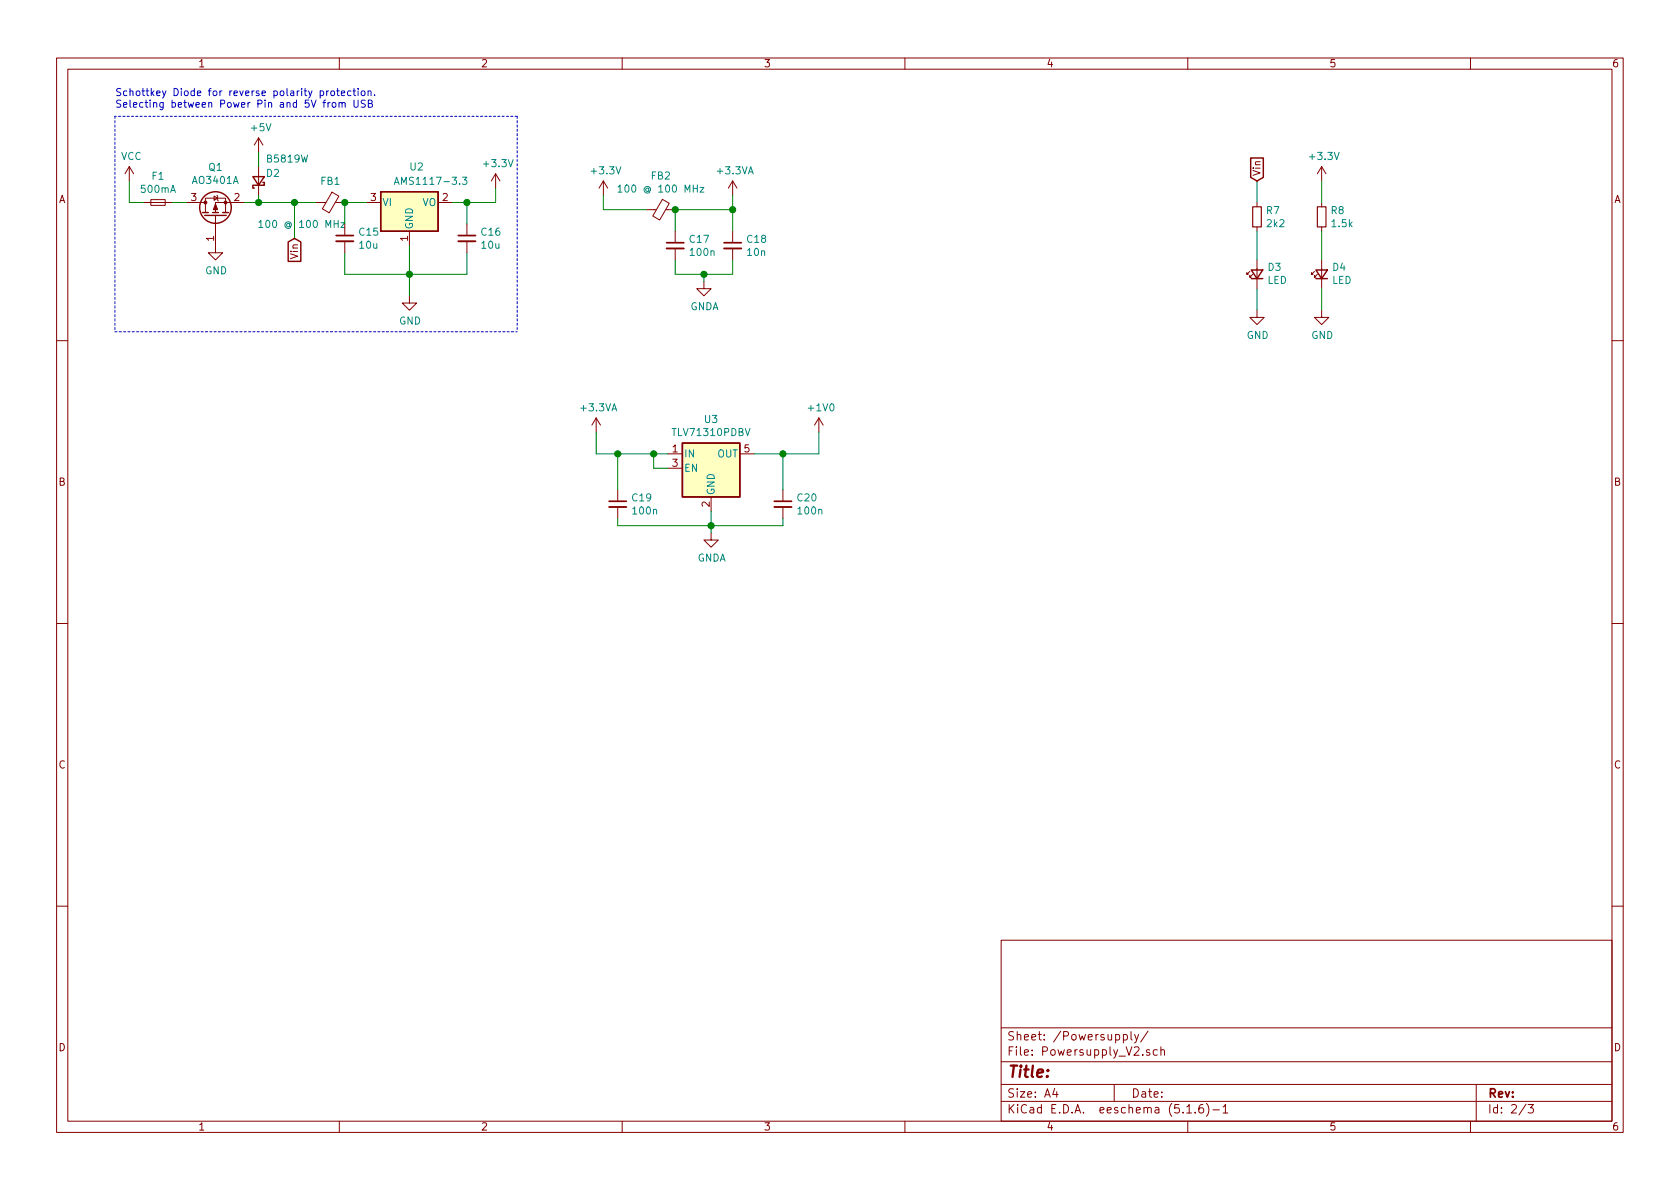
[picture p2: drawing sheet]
EESchema Schematic File Version 4
EELAYER 30 0
EELAYER END
$Descr A4 11693 8268
encoding utf-8
Sheet 2 3
Title ""
Date ""
Rev ""
Comp ""
Comment1 ""
Comment2 ""
Comment3 ""
Comment4 ""
$EndDescr
$Comp
L SensorArray-rescue:AMS1117-3.3-Regulator_Linear U?
U 1 1
P 2850 1400
AR Path="/5EE04570" Ref="U?"  Part="1" 
AR Path="/5EDF6668/5EE04570" Ref="U2"  Part="1" 
F 0 "U2" H 2900 1650 50  0000 C CNN
F 1 "AMS1117-3.3" H 3000 1550 50  0000 C CNN
F 2 "Package_TO_SOT_SMD:SOT-223-3_TabPin2" H 2850 1600 50  0001 C CNN
F 3 "http://www.advanced-monolithic.com/pdf/ds1117.pdf" H 2950 1150 50  0001 C CNN
	1    2850 1400
	1    0    0    -1  
$EndComp
$Comp
L SensorArray-rescue:Ferrite_Bead_Small-Device FB?
U 1 1
P 2300 1400
AR Path="/5EE04576" Ref="FB?"  Part="1" 
AR Path="/5EDF6668/5EE04576" Ref="FB1"  Part="1" 
F 0 "FB1" V 2150 1400 50  0000 C CNN
F 1 "100 @ 100 MHz" V 2450 1200 50  0000 C CNN
F 2 "Inductor_SMD:L_0805_2012Metric" V 2230 1400 50  0001 C CNN
F 3 "~" H 2300 1400 50  0001 C CNN
	1    2300 1400
	0    1    1    0   
$EndComp
$Comp
L SensorArray-rescue:Fuse_Small-Device F?
U 1 1
P 1100 1400
AR Path="/5EE0457C" Ref="F?"  Part="1" 
AR Path="/5EDF6668/5EE0457C" Ref="F1"  Part="1" 
F 0 "F1" H 1100 1585 50  0000 C CNN
F 1 "500mA" H 1100 1494 50  0000 C CNN
F 2 "Fuse:Fuse_0603_1608Metric" H 1100 1400 50  0001 C CNN
F 3 "~" H 1100 1400 50  0001 C CNN
	1    1100 1400
	1    0    0    -1  
$EndComp
$Comp
L SensorArray-rescue:D_Schottky_Small-Device D?
U 1 1
P 1800 1250
AR Path="/5EE04582" Ref="D?"  Part="1" 
AR Path="/5EDF6668/5EE04582" Ref="D2"  Part="1" 
F 0 "D2" V 1850 1150 50  0000 C CNN
F 1 "B5819W" V 1950 1050 50  0000 C CNN
F 2 "Diode_SMD:D_SOD-123" V 1800 1250 50  0001 C CNN
F 3 "~" V 1800 1250 50  0001 C CNN
	1    1800 1250
	0    -1   -1   0   
$EndComp
$Comp
L SensorArray-rescue:C_Small-Device C?
U 1 1
P 2400 1650
AR Path="/5EE04588" Ref="C?"  Part="1" 
AR Path="/5EDF6668/5EE04588" Ref="C15"  Part="1" 
F 0 "C15" H 2492 1696 50  0000 L CNN
F 1 "10u" H 2492 1605 50  0000 L CNN
F 2 "Capacitor_SMD:C_0805_2012Metric" H 2400 1650 50  0001 C CNN
F 3 "~" H 2400 1650 50  0001 C CNN
	1    2400 1650
	1    0    0    -1  
$EndComp
$Comp
L SensorArray-rescue:C_Small-Device C?
U 1 1
P 3250 1650
AR Path="/5EE0458E" Ref="C?"  Part="1" 
AR Path="/5EDF6668/5EE0458E" Ref="C16"  Part="1" 
F 0 "C16" H 3342 1696 50  0000 L CNN
F 1 "10u" H 3342 1605 50  0000 L CNN
F 2 "Capacitor_SMD:C_0805_2012Metric" H 3250 1650 50  0001 C CNN
F 3 "~" H 3250 1650 50  0001 C CNN
	1    3250 1650
	1    0    0    -1  
$EndComp
Wire Wire Line
	2400 1400 2400 1550
Wire Wire Line
	2400 1400 2550 1400
Connection ~ 2400 1400
Wire Wire Line
	2400 1750 2400 1900
Wire Wire Line
	2400 1900 2850 1900
Wire Wire Line
	3250 1900 3250 1750
Wire Wire Line
	3250 1550 3250 1400
Wire Wire Line
	3250 1400 3150 1400
Wire Wire Line
	2850 1700 2850 1900
Connection ~ 2850 1900
Wire Wire Line
	2850 1900 3250 1900
$Comp
L SensorArray-rescue:VCC-power #PWR?
U 1 1
P 900 1250
AR Path="/5EE045A1" Ref="#PWR?"  Part="1" 
AR Path="/5EDF6668/5EE045A1" Ref="#PWR024"  Part="1" 
F 0 "#PWR024" H 900 1100 50  0001 C CNN
F 1 "VCC" H 915 1423 50  0000 C CNN
F 2 "" H 900 1250 50  0001 C CNN
F 3 "" H 900 1250 50  0001 C CNN
	1    900  1250
	1    0    0    -1  
$EndComp
$Comp
L SensorArray-rescue:GND-power #PWR?
U 1 1
P 2850 2050
AR Path="/5EE045A7" Ref="#PWR?"  Part="1" 
AR Path="/5EDF6668/5EE045A7" Ref="#PWR032"  Part="1" 
F 0 "#PWR032" H 2850 1800 50  0001 C CNN
F 1 "GND" H 2855 1877 50  0000 C CNN
F 2 "" H 2850 2050 50  0001 C CNN
F 3 "" H 2850 2050 50  0001 C CNN
	1    2850 2050
	1    0    0    -1  
$EndComp
Wire Wire Line
	2850 2050 2850 1900
Wire Wire Line
	1000 1400 900  1400
Wire Wire Line
	900  1400 900  1250
$Comp
L SensorArray-rescue:+3.3V-power #PWR?
U 1 1
P 3450 1300
AR Path="/5EE045B0" Ref="#PWR?"  Part="1" 
AR Path="/5EDF6668/5EE045B0" Ref="#PWR025"  Part="1" 
F 0 "#PWR025" H 3450 1150 50  0001 C CNN
F 1 "+3.3V" H 3465 1473 50  0000 C CNN
F 2 "" H 3450 1300 50  0001 C CNN
F 3 "" H 3450 1300 50  0001 C CNN
	1    3450 1300
	1    0    0    -1  
$EndComp
Wire Wire Line
	3250 1400 3450 1400
Wire Wire Line
	3450 1400 3450 1300
Connection ~ 3250 1400
Wire Notes Line
	800  2300 3600 2300
Wire Notes Line
	3600 800  800  800 
Text Notes 800  750  0    50   ~ 0
Schottkey Diode for reverse polarity protection. \nSelecting between Power Pin and 5V from USB\n
$Comp
L SensorArray-rescue:+3.3V-power #PWR?
U 1 1
P 4200 1350
AR Path="/5EE17BE7" Ref="#PWR?"  Part="1" 
AR Path="/5EDF6668/5EE17BE7" Ref="#PWR026"  Part="1" 
F 0 "#PWR026" H 4200 1200 50  0001 C CNN
F 1 "+3.3V" H 4215 1523 50  0000 C CNN
F 2 "" H 4200 1350 50  0001 C CNN
F 3 "" H 4200 1350 50  0001 C CNN
	1    4200 1350
	1    0    0    -1  
$EndComp
$Comp
L SensorArray-rescue:Ferrite_Bead_Small-Device FB?
U 1 1
P 4600 1450
AR Path="/5EE17BED" Ref="FB?"  Part="1" 
AR Path="/5EDF6668/5EE17BED" Ref="FB2"  Part="1" 
F 0 "FB2" V 4363 1450 50  0000 C CNN
F 1 "100 @ 100 MHz" V 4454 1450 50  0000 C CNN
F 2 "Inductor_SMD:L_0805_2012Metric" V 4530 1450 50  0001 C CNN
F 3 "~" H 4600 1450 50  0001 C CNN
	1    4600 1450
	0    1    1    0   
$EndComp
Wire Wire Line
	4700 1450 4700 1600
Connection ~ 4700 1450
$Comp
L SensorArray-rescue:C_Small-Device C?
U 1 1
P 4700 1700
AR Path="/5EE17BF5" Ref="C?"  Part="1" 
AR Path="/5EDF6668/5EE17BF5" Ref="C17"  Part="1" 
F 0 "C17" H 4792 1746 50  0000 L CNN
F 1 "100n" H 4792 1655 50  0000 L CNN
F 2 "Capacitor_SMD:C_0402_1005Metric" H 4700 1700 50  0001 C CNN
F 3 "~" H 4700 1700 50  0001 C CNN
	1    4700 1700
	1    0    0    -1  
$EndComp
$Comp
L SensorArray-rescue:C_Small-Device C?
U 1 1
P 5100 1700
AR Path="/5EE17BFB" Ref="C?"  Part="1" 
AR Path="/5EDF6668/5EE17BFB" Ref="C18"  Part="1" 
F 0 "C18" H 5192 1746 50  0000 L CNN
F 1 "10n" H 5192 1655 50  0000 L CNN
F 2 "Capacitor_SMD:C_0402_1005Metric" H 5100 1700 50  0001 C CNN
F 3 "~" H 5100 1700 50  0001 C CNN
	1    5100 1700
	1    0    0    -1  
$EndComp
Wire Wire Line
	4200 1350 4200 1450
Wire Wire Line
	4200 1450 4500 1450
Wire Wire Line
	5100 1600 5100 1450
Wire Wire Line
	4700 1450 5100 1450
Wire Wire Line
	4700 1800 4700 1900
Wire Wire Line
	4700 1900 4900 1900
Wire Wire Line
	5100 1900 5100 1800
Wire Wire Line
	4900 1950 4900 1900
Connection ~ 4900 1900
Wire Wire Line
	4900 1900 5100 1900
$Comp
L SensorArray-rescue:+3.3VA-power #PWR?
U 1 1
P 5100 1350
AR Path="/5EE17C11" Ref="#PWR?"  Part="1" 
AR Path="/5EDF6668/5EE17C11" Ref="#PWR027"  Part="1" 
F 0 "#PWR027" H 5100 1200 50  0001 C CNN
F 1 "+3.3VA" H 5115 1523 50  0000 C CNN
F 2 "" H 5100 1350 50  0001 C CNN
F 3 "" H 5100 1350 50  0001 C CNN
	1    5100 1350
	1    0    0    -1  
$EndComp
Wire Wire Line
	5100 1350 5100 1450
Connection ~ 5100 1450
Wire Wire Line
	8750 1400 8750 1250
$Comp
L SensorArray-rescue:R_Small-Device R7
U 1 1
P 8750 1500
F 0 "R7" H 8809 1546 50  0000 L CNN
F 1 "2k2" H 8809 1455 50  0000 L CNN
F 2 "Resistor_SMD:R_0603_1608Metric" H 8750 1500 50  0001 C CNN
F 3 "~" H 8750 1500 50  0001 C CNN
	1    8750 1500
	1    0    0    -1  
$EndComp
$Comp
L SensorArray-rescue:LED_Small-Device D3
U 1 1
P 8750 1900
F 0 "D3" V 8796 1830 50  0000 R CNN
F 1 "LED" V 8705 1830 50  0000 R CNN
F 2 "LED_SMD:LED_0603_1608Metric" V 8750 1900 50  0001 C CNN
F 3 "~" V 8750 1900 50  0001 C CNN
	1    8750 1900
	0    -1   -1   0   
$EndComp
$Comp
L SensorArray-rescue:GND-power #PWR?
U 1 1
P 8750 2150
AR Path="/5EDCEBB3" Ref="#PWR?"  Part="1" 
AR Path="/5EDF6668/5EDCEBB3" Ref="#PWR029"  Part="1" 
F 0 "#PWR029" H 8750 1900 50  0001 C CNN
F 1 "GND" H 8755 1977 50  0000 C CNN
F 2 "" H 8750 2150 50  0001 C CNN
F 3 "" H 8750 2150 50  0001 C CNN
	1    8750 2150
	1    0    0    -1  
$EndComp
Wire Wire Line
	8750 2000 8750 2150
Wire Wire Line
	8750 1800 8750 1600
Wire Wire Line
	9200 1400 9200 1250
$Comp
L SensorArray-rescue:R_Small-Device R8
U 1 1
P 9200 1500
F 0 "R8" H 9259 1546 50  0000 L CNN
F 1 "1.5k" H 9259 1455 50  0000 L CNN
F 2 "Resistor_SMD:R_0603_1608Metric" H 9200 1500 50  0001 C CNN
F 3 "~" H 9200 1500 50  0001 C CNN
	1    9200 1500
	1    0    0    -1  
$EndComp
$Comp
L SensorArray-rescue:LED_Small-Device D4
U 1 1
P 9200 1900
F 0 "D4" V 9246 1830 50  0000 R CNN
F 1 "LED" V 9155 1830 50  0000 R CNN
F 2 "LED_SMD:LED_0603_1608Metric" V 9200 1900 50  0001 C CNN
F 3 "~" V 9200 1900 50  0001 C CNN
	1    9200 1900
	0    -1   -1   0   
$EndComp
$Comp
L SensorArray-rescue:GND-power #PWR?
U 1 1
P 9200 2150
AR Path="/5EDD1103" Ref="#PWR?"  Part="1" 
AR Path="/5EDF6668/5EDD1103" Ref="#PWR030"  Part="1" 
F 0 "#PWR030" H 9200 1900 50  0001 C CNN
F 1 "GND" H 9205 1977 50  0000 C CNN
F 2 "" H 9200 2150 50  0001 C CNN
F 3 "" H 9200 2150 50  0001 C CNN
	1    9200 2150
	1    0    0    -1  
$EndComp
Wire Wire Line
	9200 2000 9200 2150
Wire Wire Line
	9200 1800 9200 1600
Wire Wire Line
	5250 3150 5450 3150
Wire Wire Line
	4650 3150 4550 3150
Wire Wire Line
	4150 3000 4150 3150
Wire Wire Line
	4650 3250 4550 3250
Wire Wire Line
	4550 3250 4550 3150
Connection ~ 4550 3150
Wire Wire Line
	4550 3150 4300 3150
Wire Wire Line
	4950 3700 4950 3650
$Comp
L SensorArray-rescue:C_Small-Device C19
U 1 1
P 4300 3500
F 0 "C19" H 4392 3546 50  0000 L CNN
F 1 "100n" H 4392 3455 50  0000 L CNN
F 2 "Capacitor_SMD:C_0402_1005Metric" H 4300 3500 50  0001 C CNN
F 3 "~" H 4300 3500 50  0001 C CNN
	1    4300 3500
	1    0    0    -1  
$EndComp
$Comp
L SensorArray-rescue:C_Small-Device C20
U 1 1
P 5450 3500
F 0 "C20" H 5542 3546 50  0000 L CNN
F 1 "100n" H 5542 3455 50  0000 L CNN
F 2 "Capacitor_SMD:C_0402_1005Metric" H 5450 3500 50  0001 C CNN
F 3 "~" H 5450 3500 50  0001 C CNN
	1    5450 3500
	1    0    0    -1  
$EndComp
Wire Wire Line
	4950 3650 4300 3650
Wire Wire Line
	4300 3650 4300 3600
Wire Wire Line
	4300 3400 4300 3150
Connection ~ 4300 3150
Wire Wire Line
	4300 3150 4150 3150
Wire Wire Line
	4950 3650 5450 3650
Wire Wire Line
	5450 3650 5450 3600
Connection ~ 4950 3650
Wire Wire Line
	5450 3400 5450 3150
Connection ~ 5450 3150
Wire Wire Line
	5450 3150 5700 3150
Wire Wire Line
	5700 3150 5700 3000
$Comp
L SensorArray-rescue:+3.3V-power #PWR?
U 1 1
P 9200 1250
AR Path="/5EDE7366" Ref="#PWR?"  Part="1" 
AR Path="/5EDF6668/5EDE7366" Ref="#PWR022"  Part="1" 
F 0 "#PWR022" H 9200 1100 50  0001 C CNN
F 1 "+3.3V" H 9215 1423 50  0000 C CNN
F 2 "" H 9200 1250 50  0001 C CNN
F 3 "" H 9200 1250 50  0001 C CNN
	1    9200 1250
	1    0    0    -1  
$EndComp
Wire Wire Line
	4950 3650 4950 3550
$Comp
L SensorArray-rescue:+1V0-power #PWR0101
U 1 1
P 5700 3000
F 0 "#PWR0101" H 5700 2850 50  0001 C CNN
F 1 "+1V0" H 5715 3173 50  0000 C CNN
F 2 "" H 5700 3000 50  0001 C CNN
F 3 "" H 5700 3000 50  0001 C CNN
	1    5700 3000
	1    0    0    -1  
$EndComp
$Comp
L SensorArray-rescue:TLV71310PDBV-Regulator_Linear U3
U 1 1
P 4950 3250
F 0 "U3" H 4950 3592 50  0000 C CNN
F 1 "TLV71310PDBV" H 4950 3501 50  0000 C CNN
F 2 "Package_TO_SOT_SMD:SOT-23-5" H 4950 3575 50  0001 C CIN
F 3 "http://www.ti.com/lit/ds/symlink/tlv713p.pdf" H 4950 3300 50  0001 C CNN
	1    4950 3250
	1    0    0    -1  
$EndComp
$Comp
L SensorArray-rescue:GNDA-power #PWR?
U 1 1
P 4900 1950
AR Path="/5F0AABCB" Ref="#PWR?"  Part="1" 
AR Path="/5EE29113/5F0AABCB" Ref="#PWR?"  Part="1" 
AR Path="/5EDF6668/5F0AABCB" Ref="#PWR0123"  Part="1" 
F 0 "#PWR0123" H 4900 1700 50  0001 C CNN
F 1 "GNDA" H 4905 1777 50  0000 C CNN
F 2 "" H 4900 1950 50  0001 C CNN
F 3 "" H 4900 1950 50  0001 C CNN
	1    4900 1950
	1    0    0    -1  
$EndComp
$Comp
L SensorArray-rescue:+3.3VA-power #PWR?
U 1 1
P 4150 3000
AR Path="/5EEF6ECB" Ref="#PWR?"  Part="1" 
AR Path="/5EDF6668/5EEF6ECB" Ref="#PWR0128"  Part="1" 
F 0 "#PWR0128" H 4150 2850 50  0001 C CNN
F 1 "+3.3VA" H 4165 3173 50  0000 C CNN
F 2 "" H 4150 3000 50  0001 C CNN
F 3 "" H 4150 3000 50  0001 C CNN
	1    4150 3000
	1    0    0    -1  
$EndComp
$Comp
L SensorArray-rescue:GNDA-power #PWR?
U 1 1
P 4950 3700
AR Path="/5EEFA5F5" Ref="#PWR?"  Part="1" 
AR Path="/5EE29113/5EEFA5F5" Ref="#PWR?"  Part="1" 
AR Path="/5EDF6668/5EEFA5F5" Ref="#PWR0129"  Part="1" 
F 0 "#PWR0129" H 4950 3450 50  0001 C CNN
F 1 "GNDA" H 4955 3527 50  0000 C CNN
F 2 "" H 4950 3700 50  0001 C CNN
F 3 "" H 4950 3700 50  0001 C CNN
	1    4950 3700
	1    0    0    -1  
$EndComp
$Comp
L power:+5V #PWR051
U 1 1
P 1800 1050
F 0 "#PWR051" H 1800 900 50  0001 C CNN
F 1 "+5V" H 1815 1223 50  0000 C CNN
F 2 "" H 1800 1050 50  0001 C CNN
F 3 "" H 1800 1050 50  0001 C CNN
	1    1800 1050
	1    0    0    -1  
$EndComp
$Comp
L Transistor_FET:AO3401A Q1
U 1 1
P 1500 1500
F 0 "Q1" V 1842 1500 50  0000 C CNN
F 1 "AO3401A" V 1751 1500 50  0000 C CNN
F 2 "Package_TO_SOT_SMD:SOT-23" H 1700 1425 50  0001 L CIN
F 3 "http://www.aosmd.com/pdfs/datasheet/AO3401A.pdf" H 1500 1500 50  0001 L CNN
	1    1500 1500
	0    -1   -1   0   
$EndComp
Wire Wire Line
	1200 1400 1300 1400
Wire Wire Line
	1700 1400 1800 1400
Wire Wire Line
	1800 1350 1800 1400
Connection ~ 1800 1400
Wire Wire Line
	1800 1400 2050 1400
Wire Wire Line
	1800 1050 1800 1150
Wire Notes Line
	3600 800  3600 2300
Wire Notes Line
	800  800  800  2300
$Comp
L SensorArray-rescue:GND-power #PWR?
U 1 1
P 1500 1700
AR Path="/5FCE06F1" Ref="#PWR?"  Part="1" 
AR Path="/5EDF6668/5FCE06F1" Ref="#PWR052"  Part="1" 
F 0 "#PWR052" H 1500 1450 50  0001 C CNN
F 1 "GND" H 1505 1527 50  0000 C CNN
F 2 "" H 1500 1700 50  0001 C CNN
F 3 "" H 1500 1700 50  0001 C CNN
	1    1500 1700
	1    0    0    -1  
$EndComp
Text GLabel 2050 1650 3    50   Input ~ 0
Vin
Connection ~ 2050 1400
Wire Wire Line
	2050 1400 2200 1400
Wire Wire Line
	2050 1400 2050 1650
Text GLabel 8750 1250 1    50   Input ~ 0
Vin
$EndSCHEMATC
